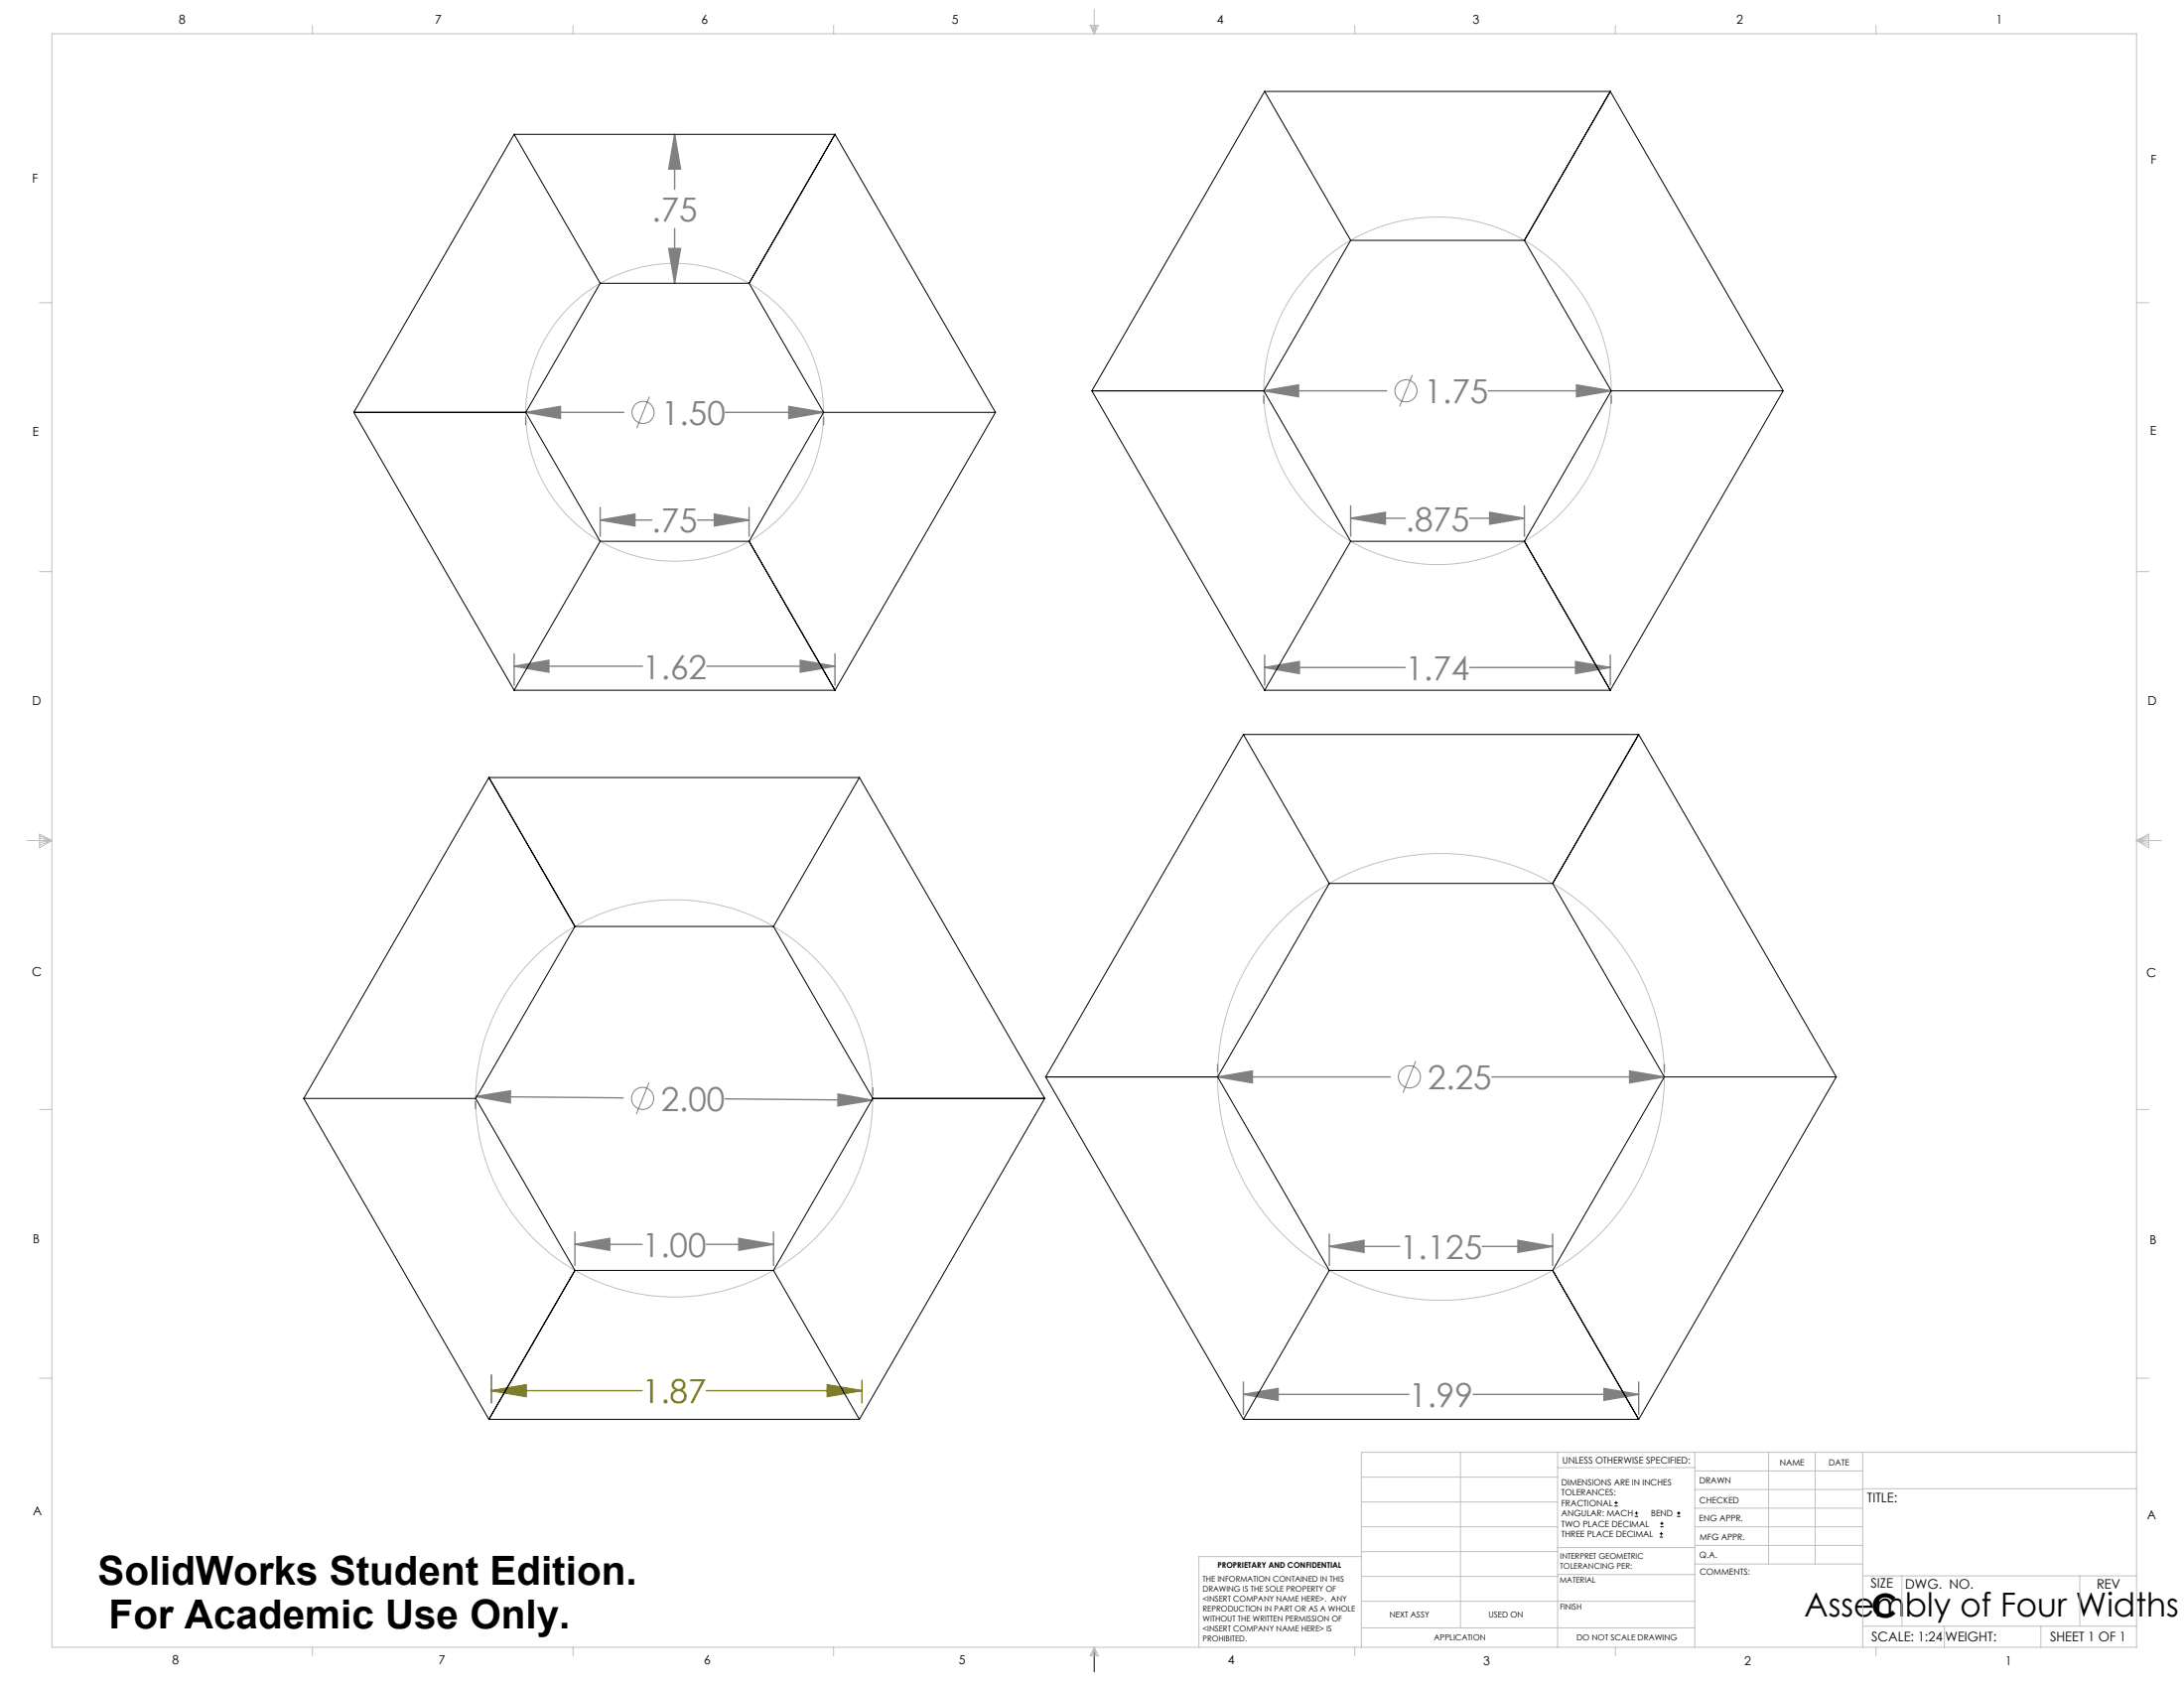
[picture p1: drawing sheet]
<svg xmlns="http://www.w3.org/2000/svg" width="559mm" height="432mm" viewBox="0 0 559 432" stroke-linecap="round" stroke-linejoin="round" font-family="sans-serif">
<g fill="none" stroke="#808080" stroke-width=".25">
<path d="M361.4 96l-3.3 8M166.2 101.5l-3.3 8M166.1 276.9l-3.3 8.1M362.2 271.4l-3.2 8.1"/>
<circle cx="359.7" cy="100" r="2.83"/>
<circle cx="164.5" cy="105.5" r="2.83"/>
<circle cx="360.6" cy="275.5" r="2.83"/>
<circle cx="164.4" cy="281" r="2.83"/>
</g>
<g fill="none" stroke="#000" stroke-width=".25">
<path d="M413.1 385.3h.8M413.1 384.4h.8M413.5 384v.8M418.3 387.9h.8M418.3 387.1h.8M418.7 386.6v.9M424.6 393.2h.9M424.6 392.4h.9M424.8 390.6h.8M424.8 389.7h.8M425.1 391.9v.9M425.2 389.3v.8"/>
<path d="M429.1 387.9h.8M429.1 387.1h.8M429.5 386.6v.9M280 421.4v6.3"/>
</g>
<g fill="none" stroke="#808080" stroke-width=".35">
<path d="M172.6 34.4l1.5 8.9h-3zM172.6 34.4v14M172.6 58.5v14M171.1 63.6h3l-1.5 8.9zM323.4 100l8.8-1.5v3zM323.4 100h31.4M380.8 100h31.5M403.4 98.5l8.9 1.5-8.9 1.5zM134.5 105.5l8.9-1.5v3zM134.5 106.8v1.9M134.5 105.5h25.1M185.6 105.5h25.1"/>
<path d="M201.8 104l8.9 1.5-8.9 1.5zM210.7 106.8v1.9M323.4 101.2v2M412.3 101.2v2M153.6 133l8.9-1.5v3zM153.6 129.9v7.3M153.6 133h13.2M178.5 133h13.2M182.8 131.5l8.9 1.5-8.9 1.5zM191.7 129.9v7.3M345.6 132.6l8.9-1.5v3zM345.6 129.4v7.8"/>
<path d="M345.6 132.6h14M376 132.6h14M381.1 131.1l8.9 1.5-8.9 1.5zM390 129.4v7.8M131.6 170.4l8.8-1.5v3zM131.6 167.3v8M131.6 170.4h32.8M180.8 170.4h32.8M204.8 168.9l8.8 1.5-8.8 1.5zM213.6 167.3v8M323.6 170.7l8.9-1.5v3.1zM323.6 167.6v7.7"/>
<path d="M323.6 170.7h36M376 170.7h36M403.1 169.2l8.9 1.5-8.9 1.6zM412 167.6v7.7M214.4 279.9l8.9 1.5-8.9 1.5zM223.3 278.3v1.9M311.5 275.5l8.9-1.5v3zM311.5 272.3v1.9M311.5 275.5h44.2M381.7 275.5h44.1M416.9 274l8.9 1.5-8.9 1.5zM425.8 272.3v1.9"/>
<path d="M121.7 281.8v1.9M121.7 280.5l8.9-1.5v3.1zM121.7 280.5l37.8 .3M185.5 281.1l37.8 .3M147.1 318.3l8.9-1.5v3zM147.1 315.1v8.6M147.1 318.3h17.2M180.7 318.3h17.2M189 316.8l8.9 1.5-8.9 1.5zM197.9 315.1v8.6M340.1 318.8l8.9-1.5v3.1zM340.1 315.7v8"/>
<path d="M340.1 318.8h18M379.2 318.8h18.1M388.4 317.3l8.9 1.5-8.9 1.6zM397.3 315.7v8M318.1 356.7l8.9-1.5v3zM318.1 353.5v8.3M318.1 356.7h42.4M376.9 356.7h42.4M410.4 355.2l8.9 1.5-8.9 1.5zM419.3 353.5v8.3"/>
</g>
<g fill="none" stroke="#c0c0c0" stroke-width=".25">
<path d="M13.3 8.6h533.4v412.8h-533.4zM79.9 6.5v2.1M146.6 6.5v2.1M213.3 6.5v2.1M278.9 6.5h2.2l-1.1 2.1zM279.1 6.5l.9 2.1M279.6 6.5l.4 2.1M280 2.4v6.2M280.3 6.5l-.3 2.1M280.6 6.5l-.6 2.1M346.6 6.5v2.1M413.3 6.5v2.1"/>
<path d="M480 6.5v2.1M10.1 77.4h3.2M546.7 77.4h3.1M10.1 146.2h3.2M546.7 146.2h3.1M6.9 215h6.4M10.1 213.4l3.2 1.6-3.2 1.9zM10.1 213.8l3.2 1.2M10.1 214.4l3.2 .6M13.3 215l-3.2 1.2M13.3 215l-3.2 .5M546.7 215h6.3"/>
<path d="M546.7 215l3.1 .5M546.7 215l3.1 1.2M546.7 215l3.1-1.6v3.5zM549.8 214.4l-3.1 .6M549.8 213.8l-3.1 1.2M10.1 283.8h3.2M546.7 283.8h3.1M10.1 352.6h3.2M546.7 352.6h3.1M348.3 377.9h50.2M373.7 371.5v44.9M398.5 371.5v49.9"/>
<path d="M398.5 375.4h35.1M433.6 371.5v49.9M433.6 376.3h43M452.5 371.5v28.6M464.4 371.5v28.6M476.6 371.5v49.9M546.7 371.5h-198.4v49.9M348.3 396.9h50.2M348.3 390.6h50.2M348.3 384.2h50.2M348.3 398.2h-41.6v23.2M398.5 395.9h35.1"/>
<path d="M433.6 385.8h43M433.6 381h43M433.6 390.6h43M433.6 395.3h43M476.6 380.8h70.1M348.3 416.4h85.3M348.3 409.6h85.3M348.3 403.3h50.2M398.5 402.8h35.1M433.6 400.1h43M476.6 416h70.1M476.6 403.1h70.1"/>
<path d="M486.6 403.1v12.9M497.5 416v5.4M522.2 416v5.4M532.1 403.1v12.9M79.9 421.4v2.1M146.6 421.4v2.1M213.3 421.4v2.1M280 421.4l1.1 2.2h-2.2zM280 421.4l.6 2.2M280 421.4l-.9 2.2M280 421.4l-.4 2.2M280 421.4l.3 2.2"/>
<path d="M346.6 421.4v2.1M413.3 421.4v2.1M480 421.4v2.1"/>
<circle cx="367.8" cy="100" r="44.5"/>
<circle cx="172.6" cy="105.5" r="38.1"/>
<circle cx="368.7" cy="275.5" r="57.2"/>
<circle cx="172.5" cy="281" r="50.8"/>
</g>
<path d="M125.7 355.7l8.9-1.5v3.1zM125.7 351.7v7.2M125.7 355.7h38.6M180.7 355.7h39.8M211.6 354.2l8.9 1.5-8.9 1.6zM220.5 353.1v5.8" fill="none" stroke="#808000" stroke-width=".35"/>
<path d="M134.5 105.5l8.9-1.5v3zM201.8 104l8.9 1.5-8.9 1.5zM323.4 100l8.8-1.5v3zM403.4 98.5l8.9 1.5-8.9 1.5zM121.7 280.5l8.9-1.5v3.1zM214.4 279.9l8.9 1.5-8.9 1.5zM311.5 275.5l8.9-1.5v3zM416.9 274l8.9 1.5-8.9 1.5z" fill="#808080"/>
<path d="M125.7 355.7l8.9-1.5v3.1zM211.6 354.2l8.9 1.5-8.9 1.6z" fill="#808000"/>
<path d="M131.6 170.4l8.8-1.5v3zM204.8 168.9l8.8 1.5-8.8 1.5zM182.8 131.5l8.9 1.5-8.9 1.5zM153.6 133l8.9-1.5v3zM189 316.8l8.9 1.5-8.9 1.5zM147.1 318.3l8.9-1.5v3zM388.4 317.3l8.9 1.5-8.9 1.6zM340.1 318.8l8.9-1.5v3.1zM318.1 356.7l8.9-1.5v3zM410.4 355.2l8.9 1.5-8.9 1.5zM381.1 131.1l8.9 1.5-8.9 1.5zM345.6 132.6l8.9-1.5v3zM323.6 170.7l8.9-1.5v3.1zM403.1 169.2l8.9 1.5-8.9 1.6zM172.6 34.4l1.5 8.9h-3zM171.1 63.6h3l-1.5 8.9z" fill="#808080"/>
<g fill="none" stroke="#000" stroke-width=".25">
<path d="M131.6 34.4l-41.1 71.1M131.6 34.4l22 38.1M131.6 34.4h82M213.6 34.4l-21.9 38.1M213.6 34.4l41.1 71.1M323.6 23.4l-44.2 76.6M323.6 23.4l22 38.1M323.6 23.4h88.4M412 23.4l-22 38.1M412 23.4l44.2 76.6M153.6 72.5l-19.1 33M153.6 72.5h38.1"/>
<path d="M191.7 72.5l19 33M345.6 61.5l-22.2 38.5M345.6 61.5h44.4M390 61.5l22.3 38.5M279.4 100h44M279.4 100l44.2 76.6M323.4 100l22.2 38.5M412.3 100h43.9M412.3 100l-22.3 38.5M456.2 100l-44.2 76.6M90.5 105.5h44M90.5 105.5l41.1 71.1"/>
<path d="M134.5 105.5l19.1 33M210.7 105.5h44M210.7 105.5l-19 33M254.7 105.5l-41.1 71.1M153.6 138.5l-22 38.1M153.6 138.5h38.1M191.7 138.5l21.9 38.1M345.6 138.5l-22 38.1M345.6 138.5h44.4M390 138.5l22 38.1M131.6 176.6h82M323.6 176.6h88.4"/>
<path d="M125.1 198.9h94.8M125.1 198.9l22 38.1M125.1 198.9l-47.4 82.1M219.9 198.9l47.4 82.1M219.9 198.9l-22 38.1M318.1 187.9l-50.6 87.6M318.1 187.9l22 38.1M318.1 187.9h101.2M419.3 187.9l-22 38.1M419.3 187.9l50.5 87.6M147.1 237h50.8M147.1 237l-25.4 44"/>
<path d="M197.9 237l25.4 44M340.1 226l-28.6 49.5M340.1 226h57.2M397.3 226l28.5 49.5M267.5 275.5h44M267.5 275.5l50.6 87.6M311.5 275.5l28.6 49.5M425.8 275.5l-28.5 49.5M425.8 275.5h44M469.8 275.5l-50.5 87.6M77.7 281h44M77.7 281l47.4 82.1"/>
<path d="M121.7 281l25.4 44M223.3 281h44M223.3 281l-25.4 44M267.3 281l-47.4 82.1M147.1 325h50.8M147.1 325l-22 38.1M197.9 325l22 38.1M340.1 325l-22 38.1M340.1 325h57.2M397.3 325l22 38.1M125.1 363.1h94.8M318.1 363.1h101.2"/>
</g>
<g font-size="10.3">
<text x="25" y="405.4">SolidWorks Student Edition.</text>
<text x="27.9" y="416.7">For Academic Use Only.</text>
</g>
<g font-size="8.5" fill="#808080">
<text x="166.8" y="56.6">.75</text>
<text x="364.4" y="103.2">1.75</text>
<text x="169.2" y="108.7">1.50</text>
<text x="166.8" y="136.2">.75</text>
<text x="359.6" y="135.8">.875</text>
<text x="164.4" y="173.6">1.62</text>
<text x="359.6" y="173.9">1.74</text>
<text x="365.3" y="278.7">2.25</text>
<text x="169.1" y="284.2">2.00</text>
<text x="164.3" y="321.5">1.00</text>
<text x="358.2" y="322">1.125</text>
<text x="360.5" y="359.9">1.99</text>
</g>
<text font-size="8.5" fill="#808000" x="164.3" y="358.9">1.87</text>
<g font-size="8.5">
<text x="461.7" y="413.5">Assembly of Four Widths</text>
<text x="478.9" y="413.7">C</text>
</g>
<g font-size="3.4">
<text x="477.8" y="384.2">TITLE:</text>
<text x="478.7" y="406.3">SIZE</text>
<text x="487.5" y="406.3">DWG. NO.</text>
<text x="536.5" y="406.4">REV</text>
<text x="478.8" y="419.8">SCALE: 1:24</text>
<text x="497.7" y="419.9">WEIGHT:</text>
<text x="524.5" y="419.8">SHEET 1 OF 1</text>
</g>
<g font-size="3.2">
<text x="45.7" y="6.1">8</text>
<text x="111.3" y="6.1">7</text>
<text x="179.5" y="6.1">6</text>
<text x="243.5" y="6.1">5</text>
<text x="311.3" y="6">4</text>
<text x="376.8" y="6.1">3</text>
<text x="444.3" y="6.1">2</text>
<text x="510.7" y="6">1</text>
<text x="550.3" y="41.8">F</text>
<text x="8.2" y="46.6">F</text>
<text x="8.4" y="111.5">E</text>
<text x="550.1" y="111.2">E</text>
<text x="8.2" y="180.2">D</text>
<text x="549.6" y="180.4">D</text>
<text x="8.2" y="249.7">C</text>
<text x="549.2" y="249.9">C</text>
<text x="8.4" y="318">B</text>
<text x="550" y="318.2">B</text>
<text x="8.4" y="387.6">A</text>
<text x="549.4" y="388.7">A</text>
<text x="44.1" y="425.8">8</text>
<text x="112.2" y="425.8">7</text>
<text x="180.2" y="425.8">6</text>
<text x="245.3" y="425.7">5</text>
<text x="314.1" y="425.7">4</text>
<text x="379.5" y="425.8">3</text>
<text x="446.4" y="425.8">2</text>
<text x="513.1" y="425.8">1</text>
</g>
<text font-size="2.4" x="399.7" y="374.3">UNLESS OTHERWISE SPECIFIED:</text>
<g font-size="2.2">
<text x="455.4" y="374.8">NAME</text>
<text x="467.9" y="374.8">DATE</text>
<text x="399.5" y="379.9">DIMENSIONS ARE IN INCHES</text>
<text x="399.5" y="382.6">TOLERANCES:</text>
<text x="434.8" y="379.6">DRAWN</text>
<text x="399.5" y="385.2">FRACTIONAL</text>
<text x="399.5" y="387.9">ANGULAR: MACH</text>
<text x="422.4" y="387.9">BEND</text>
<text x="434.8" y="389.1">ENG APPR.</text>
<text x="434.8" y="384.5">CHECKED</text>
<text x="399.5" y="390.5">TWO PLACE DECIMAL</text>
<text x="399.5" y="393.2">THREE PLACE DECIMAL</text>
<text x="434.9" y="393.9">MFG APPR.</text>
<text x="434.8" y="398.6">Q.A.</text>
<text x="434.9" y="402.8">COMMENTS:</text>
</g>
<g font-size="2.1">
<text x="355.5" y="413.9">NEXT ASSY</text>
<text x="380.8" y="413.9">USED ON</text>
<text x="366.9" y="419.7">APPLICATION</text>
<text x="403.4" y="419.7">DO NOT SCALE DRAWING</text>
</g>
<g font-size="2">
<text x="311.5" y="401.1">PROPRIETARY AND CONFIDENTIAL</text>
<text x="399.2" y="398.8">INTERPRET GEOMETRIC</text>
<text x="399.2" y="401.3">TOLERANCING PER:</text>
<text x="307.7" y="404.7">THE INFORMATION CONTAINED IN THIS</text>
<text x="307.7" y="407.2">DRAWING IS THE SOLE PROPERTY OF</text>
<text x="399.1" y="404.8">MATERIAL</text>
<text x="307.7" y="409.7">&lt;INSERT COMPANY NAME HERE&gt;. ANY</text>
<text x="307.7" y="412.3">REPRODUCTION IN PART OR AS A WHOLE</text>
<text x="399.1" y="411.7">FINISH</text>
<text x="307.7" y="414.8">WITHOUT THE WRITTEN PERMISSION OF</text>
<text x="307.7" y="417.3">&lt;INSERT COMPANY NAME HERE&gt; IS</text>
<text x="307.7" y="419.8">PROHIBITED.</text>
</g>
</svg>
